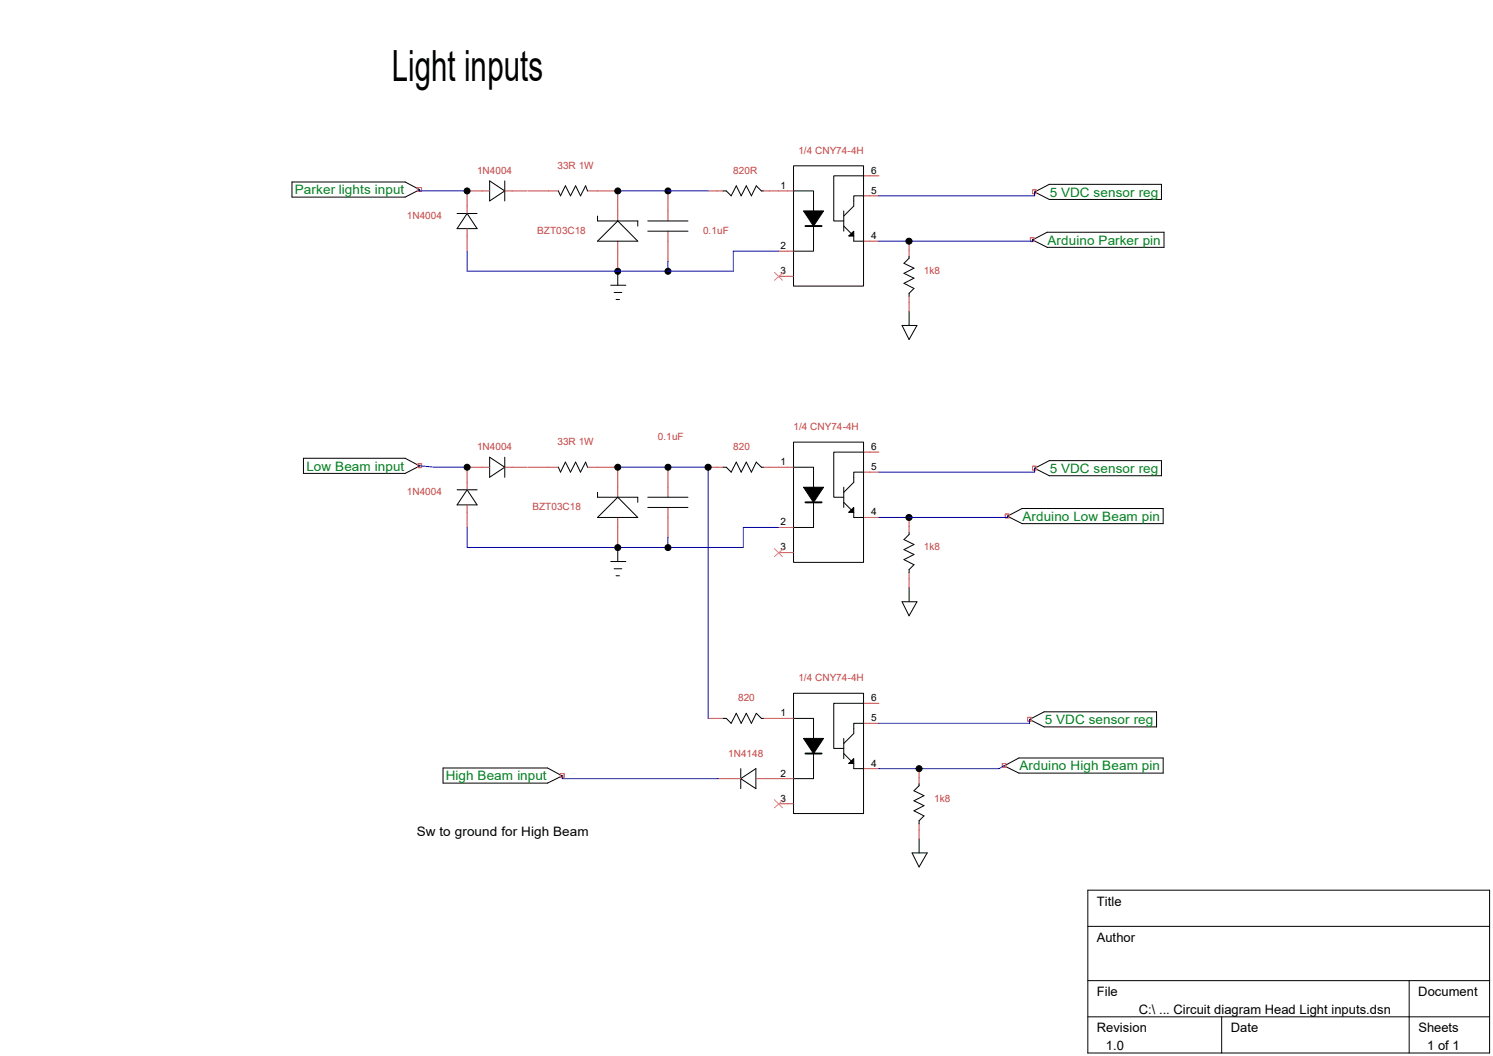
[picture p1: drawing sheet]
<svg xmlns="http://www.w3.org/2000/svg" width="297mm" height="210mm" viewBox="0 0 297 210" stroke-linecap="round" stroke-linejoin="round" font-family="sans-serif">
<g fill="none" stroke="#000" stroke-width=".2">
<path d="M58.1 36.2h22.5l2.9 1.5-2.9 1.5h-22.5zM97.4 36l3 2-3 2zM100.4 36v4M111.1 38l.4 .9 1-1.9 1 1.9 1-1.9 1 1.9 1-1.9 .4 1M143.8 38h.7l1 .9 1-1.9 .9 1.9 1.1-1.9 1 1.9 1-1.9 1 1h.3M157.9 33h13.9v23.9h-13.9zM157.9 38h3.9v4M171.8 35h-5.9v8.9h2M171.8 38.9h-2v2.1l-1.9 2M205.8 38.2l2.9-1.5h22.4v3h-22.4zM90.9 42.5h4M92.9 42.5l2 3h-4z"/>
<path d="M118.9 48l4-4.1 4 4.1zM118.9 43v.9h8v1.1M121.5 56.7h3M122.2 58.2h1.5M122.6 59.6h.6M122.9 53.9v2.8M128.9 43.9h8M128.9 46h8M161.8 45v5h-3.9M167.9 45l1.9 1.9v1.1h2M167.9 42v4M180.8 51v.4l-1 1 2 .9-2 1.1 2 .9-2 1 2 1.1-1 .9v.6"/>
<path d="M205.4 47.7l2.9-1.5h23.3v3h-23.3zM179.5 64.7h2.9l-1.6 2.8zM180.8 61.9v2.8M60.4 91.1h20.2l2.9 1.6-2.9 1.4h-20.2zM90.9 97.4h4M92.9 97.4l2 3h-4zM97.4 90.9l3 2-3 2zM100.4 90.9v4M111.1 92.9l.4 1 1-2 1 2 1-2 1 2 1-2 .4 1M118.9 97.9v1h8v1M128.9 98.9h8M143.8 92.9h.7l1 1 1-2 .9 2 1.1-2 1 2 1-2 1 1h.3"/>
<path d="M157.9 87.9h13.9v23.9h-13.9zM157.9 92.9h3.9v4M161.8 99.9v5h-3.9M167.9 99.9l1.9 2v1h2M167.9 96.9v4M171.8 89.9h-5.9v9h2M171.8 93.9h-2v2l-1.9 2M205.8 93.1l2.9-1.5h22.4v3h-22.4zM118.9 102.9l4-4 4 4zM121.5 111.7h3M122.2 113.1h1.5M122.6 114.5h.6"/>
<path d="M122.9 108.9v2.8M128.9 100.9h8M179.5 119.7h2.9l-1.6 2.8zM180.8 105.9v.4l-1 1 2 1-2 1 2 1-2 1 2 1-1 1v.6M180.8 116.9v2.8M200.4 102.7l2.9-1.6h28.1v3h-28.1zM157.9 137.9h13.9v23.9h-13.9zM171.8 139.9h-5.9v8.9h2M88.1 152.7h20.8l2.9 1.6-2.9 1.4h-20.8zM143.8 142.9h.7l1 .9 1-1.9 .9 1.9 1.1-1.9 1 1.9 1-1.9 1 1h.3M147.4 154.9l3-2v3.9zM147.4 152.9v3.9"/>
<path d="M157.9 142.9h3.9v4M161.8 149.9v5h-3.9M167.9 149.9l1.9 1.9v1.1h2M167.9 146.9v4M171.8 143.8h-2v2.1l-1.9 2M182.8 155.9v.4l-1 1 2 .9-2 1.1 2 .9-2 1 2 1.1-1 .9v.6M199.8 152.3l2.9-1.6h28.7v3.1h-28.7zM204.8 143.1l2.9-1.5h22.4v3h-22.4zM181.4 169.6h3l-1.6 2.8zM182.8 166.8v2.8M216.4 177h79.9v32.4h-79.9zM216.4 184.2h79.9"/>
<path d="M216.4 195h79.9M280.3 195v14.4M216.4 202.2h79.9M243 202.2v7.2"/>
</g>
<path d="M83.1 37.3h.8v.8h-.8zM205.4 37.8h.8v.7h-.8zM205 47.3h.7v.7h-.7zM83.1 92.2h.8v.8h-.8zM205.4 92.7h.8v.8h-.8zM200 102.2h.7v.8h-.7zM111.5 153.8h.7v.8h-.7zM199.4 151.8h.7v.8h-.7zM204.4 142.7h.7v.7h-.7z" fill="none" stroke="#f00" stroke-width=".2"/>
<g fill="none" stroke="#c04040" stroke-width=".2">
<path d="M97.4 38h-4.5v4.5M100.4 38h4.5M105.1 38h6M116.9 38h6v5.9M132.9 38v5.9M140.9 38h2.9M151.8 38h6.1M171.8 38.9h3M171.8 35h3M92.9 45.5v4.5M122.9 48v5.9M132.9 46v5.9"/>
<path d="M154.9 50h3M154.9 54.9h3M171.8 48h3M180.8 48v3M180.8 58.9v3M97.4 92.9h-4.5v4.5M100.4 92.9h4.5M105.1 92.9h6M116.9 92.9h6v6M132.9 92.9v6M140.9 92.9h2.9M151.8 92.9h6.1"/>
<path d="M171.8 93.9h3M171.8 89.9h3M92.9 100.4v4.5M122.9 102.9v6M132.9 100.9v6M154.9 104.9h3M154.9 109.9h3M171.8 102.9h3M180.8 102.9v3M180.8 113.9v3M171.8 139.9h3M140.9 142.9h2.9"/>
<path d="M142.9 154.9h4.5M150.4 154.9h7.5M151.8 142.9h6.1M154.9 159.9h3M171.8 152.9h3M171.8 143.8h3M182.8 152.9v3M182.8 163.8v3"/>
</g>
<path d="M154.1 54.1l1.6 1.7M155.9 54.1l-1.8 1.7M154.1 109.1l1.6 1.6M155.9 109.1l-1.8 1.6M154.1 159l1.6 1.7M155.9 159l-1.8 1.7" fill="none" stroke="#ff7f7f" stroke-width=".2"/>
<path d="M160.2 45h3.2M160.2 99.9h3.2M160.2 149.9h3.2" fill="none" stroke="#000" stroke-width=".38"/>
<g fill="#000" stroke="#000" stroke-width=".2">
<path d="M159.9 42h3.9l-2 3zM168.8 46.9l1-.9v.9zM159.9 96.9h3.9l-2 3zM168.8 101.9l1-1v1zM159.9 146.9h3.9l-2 3zM168.8 151.8l1-.9v.9z"/>
<circle cx="92.9" cy="38" r=".59"/>
<circle cx="122.9" cy="38" r=".59"/>
<circle cx="132.9" cy="38" r=".59"/>
<circle cx="122.9" cy="54" r=".59"/>
<circle cx="132.9" cy="54" r=".59"/>
<circle cx="180.8" cy="48" r=".61"/>
<circle cx="92.9" cy="92.9" r=".59"/>
<circle cx="122.9" cy="92.9" r=".59"/>
<circle cx="132.9" cy="92.9" r=".59"/>
<circle cx="140.9" cy="92.9" r=".61"/>
<circle cx="122.9" cy="108.9" r=".59"/>
<circle cx="132.9" cy="108.9" r=".59"/>
<circle cx="180.8" cy="102.9" r=".61"/>
<circle cx="182.8" cy="152.9" r=".59"/>
</g>
<g fill="none" stroke="#00f" stroke-width=".2">
<path d="M83.5 37.7v.3h9.4M122.9 38h18M205.8 38.2v.7h-31M92.9 50v3.9h53v-3.9h9M132.9 51.9v2M205.4 47.7v.3h-30.6M83.5 92.6l3 .3h6.4M122.9 92.9h18v50M205.8 93.1v.8h-31M92.9 104.9v4h55v-4h7M132.9 106.9v2M200.4 102.6v.3h-25.6"/>
<path d="M111.8 154.3v.6h31.1M199.8 152.3l-1 .6h-24M204.8 143.1v.7h-30"/>
</g>
<text font-size="8.6" x="77.9" y="16.1">Light inputs</text>
<g font-size="2.6" fill="#008020">
<text x="58.7" y="38.7">Parker lights input</text>
<text x="208.8" y="39.1">5 VDC sensor reg</text>
<text x="208.4" y="48.6">Arduino Parker pin</text>
<text x="61" y="93.6">Low Beam input</text>
<text x="208.8" y="94.1">5 VDC sensor reg</text>
<text x="203.4" y="103.6">Arduino Low Beam pin</text>
<text x="207.9" y="144">5 VDC sensor reg</text>
<text x="88.7" y="155.2">High Beam input</text>
<text x="202.8" y="153.2">Arduino High Beam pin</text>
</g>
<g font-size="2.6">
<text x="82.9" y="166.3">Sw to ground for High Beam</text>
<text x="218.2" y="180.1">Title</text>
<text x="218.2" y="187.3">Author</text>
<text x="218.2" y="198.1">File</text>
<text x="226.6" y="201.7">C:\ ... Circuit diagram Head Light inputs.dsn</text>
<text x="282.2" y="198.1">Document</text>
<text x="218.2" y="205.3">Revision</text>
<text x="220" y="208.9">1.0</text>
<text x="244.9" y="205.3">Date</text>
<text x="282.2" y="205.3">Sheets</text>
<text x="283.9" y="208.9">1 of 1</text>
</g>
<g font-size="2" fill="#c04040">
<text x="94.9" y="34.5">1N4004</text>
<text x="110.9" y="33.5">33R 1W</text>
<text x="145.9" y="34.5">820R</text>
<text x="158.8" y="30.6">1/4 CNY74-4H</text>
<text x="80.9" y="43.5">1N4004</text>
<text x="106.9" y="46.5">BZT03C18</text>
<text x="139.9" y="46.5">0.1uF</text>
<text x="183.8" y="54.5">1k8</text>
<text x="94.9" y="89.5">1N4004</text>
<text x="110.9" y="88.5">33R 1W</text>
<text x="130.9" y="87.5">0.1uF</text>
<text x="145.9" y="89.5">820</text>
<text x="157.9" y="85.5">1/4 CNY74-4H</text>
<text x="80.9" y="98.5">1N4004</text>
<text x="105.9" y="101.5">BZT03C18</text>
<text x="183.8" y="109.5">1k8</text>
<text x="158.8" y="135.5">1/4 CNY74-4H</text>
<text x="146.9" y="139.4">820</text>
<text x="144.9" y="150.5">1N4148</text>
<text x="185.8" y="159.4">1k8</text>
</g>
<g font-size="2">
<text x="173.3" y="34.5">6</text>
<text x="155.2" y="37.5">1</text>
<text x="173.3" y="38.5">5</text>
<text x="173.3" y="47.5">4</text>
<text x="155.2" y="49.5">2</text>
<text x="155.2" y="54.5">3</text>
<text x="173.3" y="89.5">6</text>
<text x="155.2" y="92.5">1</text>
<text x="173.3" y="93.5">5</text>
<text x="155.2" y="104.5">2</text>
<text x="173.3" y="102.5">4</text>
<text x="155.2" y="109.5">3</text>
<text x="155.2" y="142.5">1</text>
<text x="173.3" y="143.4">5</text>
<text x="173.3" y="139.4">6</text>
<text x="155.2" y="154.4">2</text>
<text x="173.3" y="152.4">4</text>
<text x="155.2" y="159.4">3</text>
</g>
</svg>
